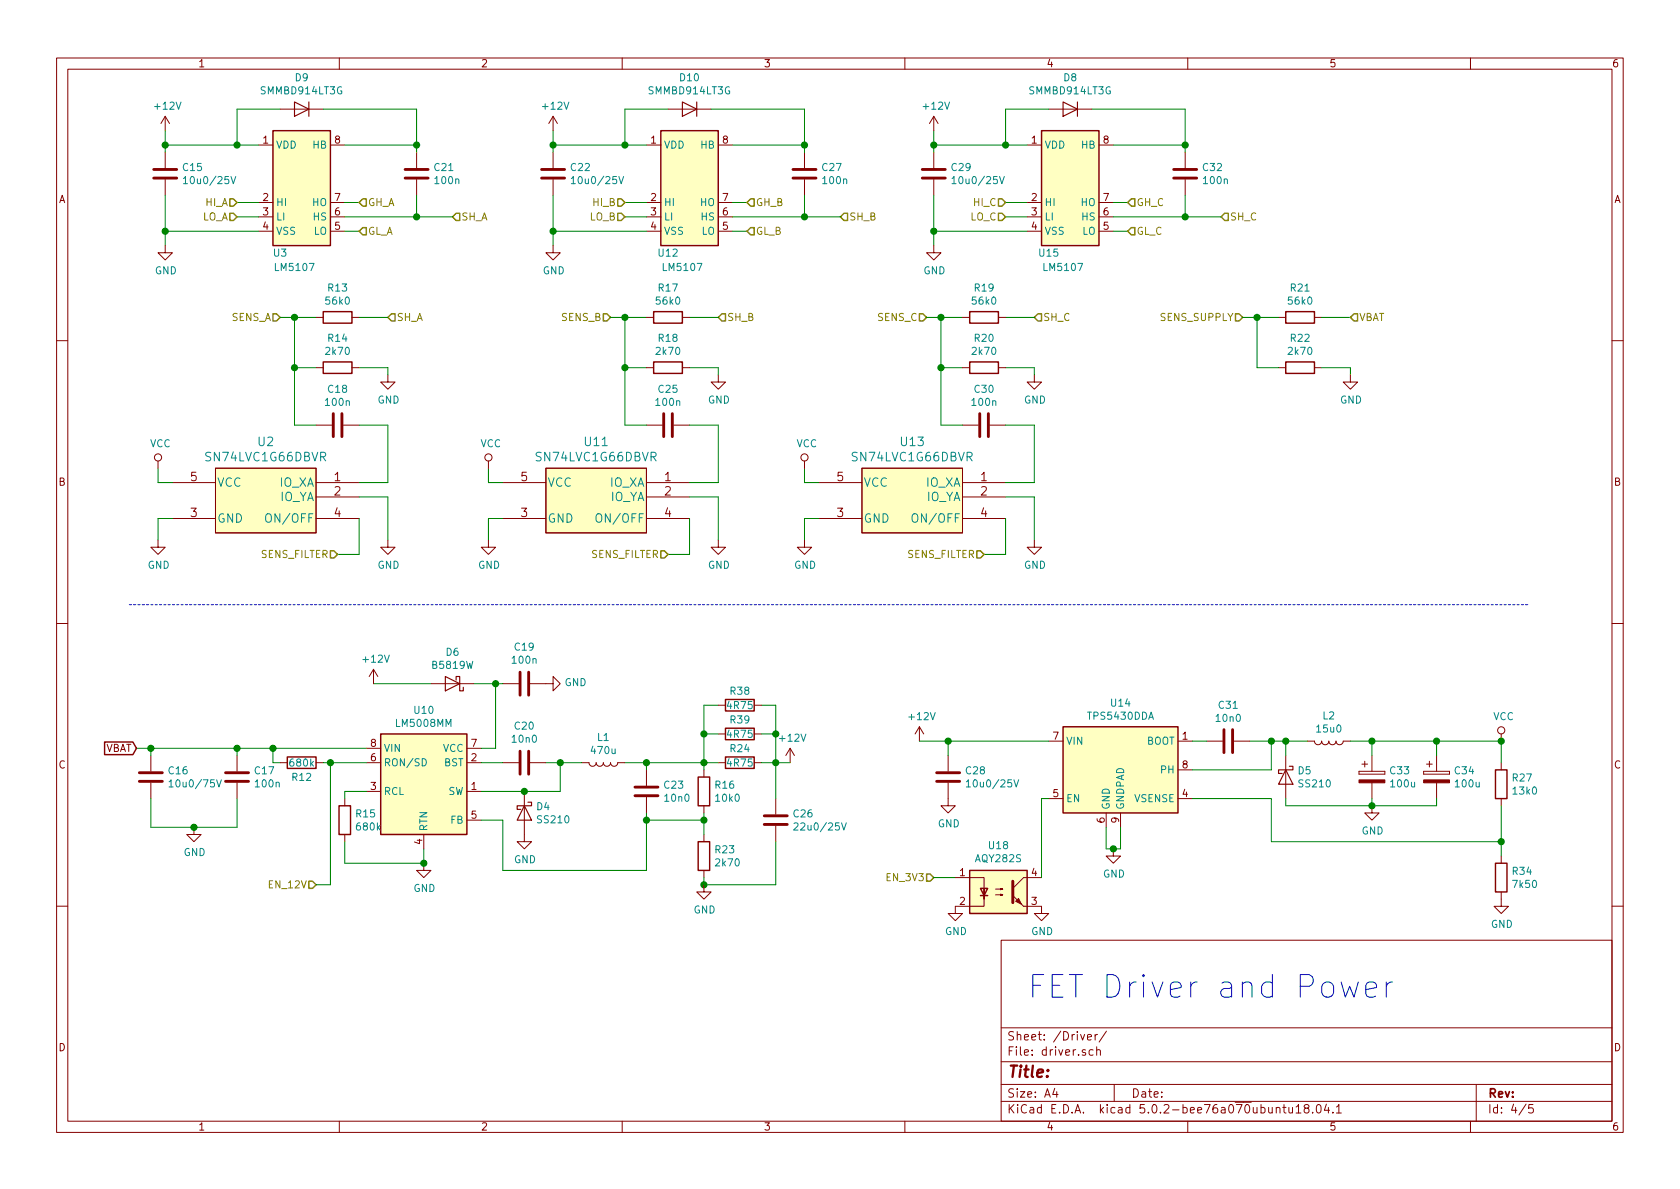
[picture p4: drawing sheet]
EESchema Schematic File Version 4
LIBS:gsvesc-cache
EELAYER 26 0
EELAYER END
$Descr A4 11693 8268
encoding utf-8
Sheet 4 5
Title ""
Date ""
Rev ""
Comp ""
Comment1 ""
Comment2 ""
Comment3 ""
Comment4 ""
$EndDescr
$Comp
L gsvesc:LM5107 U3
U 1 1
P 2100 1300
F 0 "U3" H 1950 850 50  0000 C CNN
F 1 "LM5107" H 2050 750 50  0000 C CNN
F 2 "Package_SO:SOIC-8_3.9x4.9mm_P1.27mm" H 2100 800 50  0001 C CIN
F 3 "" H 2100 1300 50  0001 C CNN
	1    2100 1300
	1    0    0    -1  
$EndComp
Wire Wire Line
	2400 1400 2500 1400
Wire Wire Line
	2400 1600 2500 1600
Text HLabel 2500 1400 2    50   Input ~ 0
GH_A
Text HLabel 2500 1600 2    50   Input ~ 0
GL_A
Wire Wire Line
	2400 1500 2900 1500
Text HLabel 3150 1500 2    50   Input ~ 0
SH_A
$Comp
L Device:C C21
U 1 1
P 2900 1200
F 0 "C21" H 3015 1246 50  0000 L CNN
F 1 "100n" H 3015 1155 50  0000 L CNN
F 2 "Capacitor_SMD:C_0805_2012Metric" H 2938 1050 50  0001 C CNN
F 3 "~" H 2900 1200 50  0001 C CNN
	1    2900 1200
	1    0    0    -1  
$EndComp
Wire Wire Line
	2400 1000 2900 1000
Wire Wire Line
	2900 1000 2900 1050
Wire Wire Line
	2900 1350 2900 1500
Connection ~ 2900 1500
Wire Wire Line
	2900 1500 3150 1500
Wire Wire Line
	1800 1400 1650 1400
Wire Wire Line
	1800 1500 1650 1500
Text HLabel 1650 1400 0    50   Input ~ 0
HI_A
Text HLabel 1650 1500 0    50   Input ~ 0
LO_A
Wire Wire Line
	1800 1600 1150 1600
$Comp
L Device:C C15
U 1 1
P 1150 1200
F 0 "C15" H 1265 1246 50  0000 L CNN
F 1 "10u0/25V" H 1265 1155 50  0000 L CNN
F 2 "Capacitor_SMD:C_0805_2012Metric" H 1188 1050 50  0001 C CNN
F 3 "~" H 1150 1200 50  0001 C CNN
	1    1150 1200
	1    0    0    -1  
$EndComp
Wire Wire Line
	1150 1350 1150 1600
Connection ~ 1150 1600
Wire Wire Line
	1150 1600 1150 1700
$Comp
L power:GND #PWR0122
U 1 1
P 1150 1700
F 0 "#PWR0122" H 1150 1450 50  0001 C CNN
F 1 "GND" H 1155 1527 50  0000 C CNN
F 2 "" H 1150 1700 50  0001 C CNN
F 3 "" H 1150 1700 50  0001 C CNN
	1    1150 1700
	1    0    0    -1  
$EndComp
$Comp
L power:+12V #PWR0123
U 1 1
P 1150 900
F 0 "#PWR0123" H 1150 750 50  0001 C CNN
F 1 "+12V" H 1165 1073 50  0000 C CNN
F 2 "" H 1150 900 50  0001 C CNN
F 3 "" H 1150 900 50  0001 C CNN
	1    1150 900 
	1    0    0    -1  
$EndComp
$Comp
L gsvesc:LM5107 U12
U 1 1
P 4800 1300
F 0 "U12" H 4650 850 50  0000 C CNN
F 1 "LM5107" H 4750 750 50  0000 C CNN
F 2 "Package_SO:SOIC-8_3.9x4.9mm_P1.27mm" H 4800 800 50  0001 C CIN
F 3 "" H 4800 1300 50  0001 C CNN
	1    4800 1300
	1    0    0    -1  
$EndComp
Wire Wire Line
	5100 1400 5200 1400
Wire Wire Line
	5100 1600 5200 1600
Text HLabel 5200 1400 2    50   Input ~ 0
GH_B
Text HLabel 5200 1600 2    50   Input ~ 0
GL_B
Wire Wire Line
	5100 1500 5600 1500
Text HLabel 5850 1500 2    50   Input ~ 0
SH_B
$Comp
L Device:C C27
U 1 1
P 5600 1200
F 0 "C27" H 5715 1246 50  0000 L CNN
F 1 "100n" H 5715 1155 50  0000 L CNN
F 2 "Capacitor_SMD:C_0805_2012Metric" H 5638 1050 50  0001 C CNN
F 3 "~" H 5600 1200 50  0001 C CNN
	1    5600 1200
	1    0    0    -1  
$EndComp
Wire Wire Line
	5100 1000 5600 1000
Wire Wire Line
	5600 1000 5600 1050
Wire Wire Line
	5600 1350 5600 1500
Connection ~ 5600 1500
Wire Wire Line
	5600 1500 5850 1500
Wire Wire Line
	4500 1400 4350 1400
Wire Wire Line
	4500 1500 4350 1500
Text HLabel 4350 1400 0    50   Input ~ 0
HI_B
Text HLabel 4350 1500 0    50   Input ~ 0
LO_B
Wire Wire Line
	4500 1600 3850 1600
$Comp
L Device:C C22
U 1 1
P 3850 1200
F 0 "C22" H 3965 1246 50  0000 L CNN
F 1 "10u0/25V" H 3965 1155 50  0000 L CNN
F 2 "Capacitor_SMD:C_0805_2012Metric" H 3888 1050 50  0001 C CNN
F 3 "~" H 3850 1200 50  0001 C CNN
	1    3850 1200
	1    0    0    -1  
$EndComp
Wire Wire Line
	3850 1050 3850 1000
Connection ~ 3850 1000
Wire Wire Line
	3850 1000 3850 900 
Wire Wire Line
	3850 1350 3850 1600
Connection ~ 3850 1600
Wire Wire Line
	3850 1600 3850 1700
$Comp
L power:GND #PWR0124
U 1 1
P 3850 1700
F 0 "#PWR0124" H 3850 1450 50  0001 C CNN
F 1 "GND" H 3855 1527 50  0000 C CNN
F 2 "" H 3850 1700 50  0001 C CNN
F 3 "" H 3850 1700 50  0001 C CNN
	1    3850 1700
	1    0    0    -1  
$EndComp
$Comp
L power:+12V #PWR0125
U 1 1
P 3850 900
F 0 "#PWR0125" H 3850 750 50  0001 C CNN
F 1 "+12V" H 3865 1073 50  0000 C CNN
F 2 "" H 3850 900 50  0001 C CNN
F 3 "" H 3850 900 50  0001 C CNN
	1    3850 900 
	1    0    0    -1  
$EndComp
$Comp
L gsvesc:LM5107 U15
U 1 1
P 7450 1300
F 0 "U15" H 7300 850 50  0000 C CNN
F 1 "LM5107" H 7400 750 50  0000 C CNN
F 2 "Package_SO:SOIC-8_3.9x4.9mm_P1.27mm" H 7450 800 50  0001 C CIN
F 3 "" H 7450 1300 50  0001 C CNN
	1    7450 1300
	1    0    0    -1  
$EndComp
Wire Wire Line
	7750 1400 7850 1400
Wire Wire Line
	7750 1600 7850 1600
Text HLabel 7850 1400 2    50   Input ~ 0
GH_C
Text HLabel 7850 1600 2    50   Input ~ 0
GL_C
Wire Wire Line
	7750 1500 8250 1500
Text HLabel 8500 1500 2    50   Input ~ 0
SH_C
$Comp
L Device:C C32
U 1 1
P 8250 1200
F 0 "C32" H 8365 1246 50  0000 L CNN
F 1 "100n" H 8365 1155 50  0000 L CNN
F 2 "Capacitor_SMD:C_0805_2012Metric" H 8288 1050 50  0001 C CNN
F 3 "~" H 8250 1200 50  0001 C CNN
	1    8250 1200
	1    0    0    -1  
$EndComp
Wire Wire Line
	7750 1000 8250 1000
Wire Wire Line
	8250 1000 8250 1050
Wire Wire Line
	8250 1350 8250 1500
Connection ~ 8250 1500
Wire Wire Line
	8250 1500 8500 1500
Wire Wire Line
	7150 1400 7000 1400
Wire Wire Line
	7150 1500 7000 1500
Text HLabel 7000 1400 0    50   Input ~ 0
HI_C
Text HLabel 7000 1500 0    50   Input ~ 0
LO_C
Wire Wire Line
	7150 1600 6500 1600
$Comp
L Device:C C29
U 1 1
P 6500 1200
F 0 "C29" H 6615 1246 50  0000 L CNN
F 1 "10u0/25V" H 6615 1155 50  0000 L CNN
F 2 "Capacitor_SMD:C_0805_2012Metric" H 6538 1050 50  0001 C CNN
F 3 "~" H 6500 1200 50  0001 C CNN
	1    6500 1200
	1    0    0    -1  
$EndComp
Wire Wire Line
	6500 1050 6500 1000
Connection ~ 6500 1000
Wire Wire Line
	6500 1000 6500 900 
Wire Wire Line
	6500 1350 6500 1600
Connection ~ 6500 1600
Wire Wire Line
	6500 1600 6500 1700
$Comp
L power:GND #PWR0126
U 1 1
P 6500 1700
F 0 "#PWR0126" H 6500 1450 50  0001 C CNN
F 1 "GND" H 6505 1527 50  0000 C CNN
F 2 "" H 6500 1700 50  0001 C CNN
F 3 "" H 6500 1700 50  0001 C CNN
	1    6500 1700
	1    0    0    -1  
$EndComp
$Comp
L power:+12V #PWR0127
U 1 1
P 6500 900
F 0 "#PWR0127" H 6500 750 50  0001 C CNN
F 1 "+12V" H 6515 1073 50  0000 C CNN
F 2 "" H 6500 900 50  0001 C CNN
F 3 "" H 6500 900 50  0001 C CNN
	1    6500 900 
	1    0    0    -1  
$EndComp
$Comp
L Device:R R21
U 1 1
P 9050 2200
F 0 "R21" V 8843 2200 50  0000 C CNN
F 1 "56k0" V 8934 2200 50  0000 C CNN
F 2 "Resistor_SMD:R_0805_2012Metric" V 8980 2200 50  0001 C CNN
F 3 "~" H 9050 2200 50  0001 C CNN
	1    9050 2200
	0    1    1    0   
$EndComp
$Comp
L Device:R R22
U 1 1
P 9050 2550
F 0 "R22" V 8843 2550 50  0000 C CNN
F 1 "2k70" V 8934 2550 50  0000 C CNN
F 2 "Resistor_SMD:R_0805_2012Metric" V 8980 2550 50  0001 C CNN
F 3 "~" H 9050 2550 50  0001 C CNN
	1    9050 2550
	0    1    1    0   
$EndComp
Wire Wire Line
	9200 2550 9400 2550
Wire Wire Line
	9400 2550 9400 2600
Wire Wire Line
	8900 2550 8750 2550
Wire Wire Line
	8750 2550 8750 2200
Wire Wire Line
	8750 2200 8900 2200
Wire Wire Line
	9200 2200 9400 2200
Text HLabel 9400 2200 2    50   Input ~ 0
VBAT
Text HLabel 8650 2200 0    50   Input ~ 0
SENS_SUPPLY
Wire Wire Line
	8750 2200 8650 2200
Connection ~ 8750 2200
$Comp
L power:GND #PWR0128
U 1 1
P 9400 2600
F 0 "#PWR0128" H 9400 2350 50  0001 C CNN
F 1 "GND" H 9405 2427 50  0000 C CNN
F 2 "" H 9400 2600 50  0001 C CNN
F 3 "" H 9400 2600 50  0001 C CNN
	1    9400 2600
	1    0    0    -1  
$EndComp
$Comp
L power:GND #PWR0129
U 1 1
P 7200 2600
F 0 "#PWR0129" H 7200 2350 50  0001 C CNN
F 1 "GND" H 7205 2427 50  0000 C CNN
F 2 "" H 7200 2600 50  0001 C CNN
F 3 "" H 7200 2600 50  0001 C CNN
	1    7200 2600
	1    0    0    -1  
$EndComp
Text HLabel 6450 2200 0    50   Input ~ 0
SENS_C
Text HLabel 7200 2200 2    50   Input ~ 0
SH_C
Wire Wire Line
	7000 2200 7200 2200
Wire Wire Line
	6550 2200 6450 2200
Wire Wire Line
	6550 2200 6700 2200
Connection ~ 6550 2200
Wire Wire Line
	6550 2550 6550 2200
Wire Wire Line
	6700 2550 6550 2550
Wire Wire Line
	7200 2550 7200 2600
Wire Wire Line
	7000 2550 7200 2550
$Comp
L Device:R R20
U 1 1
P 6850 2550
F 0 "R20" V 6643 2550 50  0000 C CNN
F 1 "2k70" V 6734 2550 50  0000 C CNN
F 2 "Resistor_SMD:R_0805_2012Metric" V 6780 2550 50  0001 C CNN
F 3 "~" H 6850 2550 50  0001 C CNN
	1    6850 2550
	0    1    1    0   
$EndComp
$Comp
L Device:R R19
U 1 1
P 6850 2200
F 0 "R19" V 6643 2200 50  0000 C CNN
F 1 "56k0" V 6734 2200 50  0000 C CNN
F 2 "Resistor_SMD:R_0805_2012Metric" V 6780 2200 50  0001 C CNN
F 3 "~" H 6850 2200 50  0001 C CNN
	1    6850 2200
	0    1    1    0   
$EndComp
$Comp
L Device:C C30
U 1 1
P 6850 2950
F 0 "C30" V 6598 2950 50  0000 C CNN
F 1 "100n" V 6689 2950 50  0000 C CNN
F 2 "Capacitor_SMD:C_0805_2012Metric" H 6888 2800 50  0001 C CNN
F 3 "~" H 6850 2950 50  0001 C CNN
	1    6850 2950
	0    1    1    0   
$EndComp
Wire Wire Line
	6550 2550 6550 2950
Wire Wire Line
	6550 2950 6700 2950
Connection ~ 6550 2550
$Comp
L gsvesc:M74VHC1GT66DTT1G U13
U 1 1
P 5700 3550
F 0 "U13" H 6350 4037 60  0000 C CNN
F 1 "SN74LVC1G66DBVR" H 6350 3931 60  0000 C CNN
F 2 "gsvesc:M74VHC1GT66DTT1G" H 6200 3350 60  0001 C CNN
F 3 "" H 5700 3550 60  0000 C CNN
	1    5700 3550
	1    0    0    -1  
$EndComp
Wire Wire Line
	7000 2950 7200 2950
Wire Wire Line
	7200 2950 7200 3350
Wire Wire Line
	7200 3350 7000 3350
Wire Wire Line
	7000 3450 7200 3450
Wire Wire Line
	7200 3450 7200 3750
$Comp
L power:GND #PWR0130
U 1 1
P 7200 3750
F 0 "#PWR0130" H 7200 3500 50  0001 C CNN
F 1 "GND" H 7205 3577 50  0000 C CNN
F 2 "" H 7200 3750 50  0001 C CNN
F 3 "" H 7200 3750 50  0001 C CNN
	1    7200 3750
	1    0    0    -1  
$EndComp
Wire Wire Line
	7000 3850 6850 3850
Wire Wire Line
	7000 3600 7000 3850
Text HLabel 6850 3850 0    50   Input ~ 0
SENS_FILTER
Wire Wire Line
	5600 3250 5600 3350
Wire Wire Line
	5600 3350 5700 3350
Wire Wire Line
	5700 3600 5600 3600
Wire Wire Line
	5600 3600 5600 3750
$Comp
L power:GND #PWR0131
U 1 1
P 5600 3750
F 0 "#PWR0131" H 5600 3500 50  0001 C CNN
F 1 "GND" H 5605 3577 50  0000 C CNN
F 2 "" H 5600 3750 50  0001 C CNN
F 3 "" H 5600 3750 50  0001 C CNN
	1    5600 3750
	1    0    0    -1  
$EndComp
$Comp
L power:VCC #PWR0132
U 1 1
P 5600 3250
F 0 "#PWR0132" H 5600 3100 50  0001 C CNN
F 1 "VCC" H 5617 3423 50  0000 C CNN
F 2 "" H 5600 3250 50  0001 C CNN
F 3 "" H 5600 3250 50  0001 C CNN
	1    5600 3250
	1    0    0    -1  
$EndComp
$Comp
L power:GND #PWR0133
U 1 1
P 5000 2600
F 0 "#PWR0133" H 5000 2350 50  0001 C CNN
F 1 "GND" H 5005 2427 50  0000 C CNN
F 2 "" H 5000 2600 50  0001 C CNN
F 3 "" H 5000 2600 50  0001 C CNN
	1    5000 2600
	1    0    0    -1  
$EndComp
Text HLabel 4250 2200 0    50   Input ~ 0
SENS_B
Text HLabel 5000 2200 2    50   Input ~ 0
SH_B
Wire Wire Line
	4800 2200 5000 2200
Wire Wire Line
	4350 2200 4250 2200
Wire Wire Line
	4350 2200 4500 2200
Connection ~ 4350 2200
Wire Wire Line
	4350 2550 4350 2200
Wire Wire Line
	4500 2550 4350 2550
Wire Wire Line
	5000 2550 5000 2600
Wire Wire Line
	4800 2550 5000 2550
$Comp
L Device:R R18
U 1 1
P 4650 2550
F 0 "R18" V 4443 2550 50  0000 C CNN
F 1 "2k70" V 4534 2550 50  0000 C CNN
F 2 "Resistor_SMD:R_0805_2012Metric" V 4580 2550 50  0001 C CNN
F 3 "~" H 4650 2550 50  0001 C CNN
	1    4650 2550
	0    1    1    0   
$EndComp
$Comp
L Device:R R17
U 1 1
P 4650 2200
F 0 "R17" V 4443 2200 50  0000 C CNN
F 1 "56k0" V 4534 2200 50  0000 C CNN
F 2 "Resistor_SMD:R_0805_2012Metric" V 4580 2200 50  0001 C CNN
F 3 "~" H 4650 2200 50  0001 C CNN
	1    4650 2200
	0    1    1    0   
$EndComp
$Comp
L Device:C C25
U 1 1
P 4650 2950
F 0 "C25" V 4398 2950 50  0000 C CNN
F 1 "100n" V 4489 2950 50  0000 C CNN
F 2 "Capacitor_SMD:C_0805_2012Metric" H 4688 2800 50  0001 C CNN
F 3 "~" H 4650 2950 50  0001 C CNN
	1    4650 2950
	0    1    1    0   
$EndComp
Wire Wire Line
	4350 2550 4350 2950
Wire Wire Line
	4350 2950 4500 2950
Connection ~ 4350 2550
$Comp
L gsvesc:M74VHC1GT66DTT1G U11
U 1 1
P 3500 3550
F 0 "U11" H 4150 4037 60  0000 C CNN
F 1 "SN74LVC1G66DBVR" H 4150 3931 60  0000 C CNN
F 2 "gsvesc:M74VHC1GT66DTT1G" H 4000 3350 60  0001 C CNN
F 3 "" H 3500 3550 60  0000 C CNN
	1    3500 3550
	1    0    0    -1  
$EndComp
Wire Wire Line
	4800 2950 5000 2950
Wire Wire Line
	5000 2950 5000 3350
Wire Wire Line
	5000 3350 4800 3350
Wire Wire Line
	4800 3450 5000 3450
Wire Wire Line
	5000 3450 5000 3750
$Comp
L power:GND #PWR0134
U 1 1
P 5000 3750
F 0 "#PWR0134" H 5000 3500 50  0001 C CNN
F 1 "GND" H 5005 3577 50  0000 C CNN
F 2 "" H 5000 3750 50  0001 C CNN
F 3 "" H 5000 3750 50  0001 C CNN
	1    5000 3750
	1    0    0    -1  
$EndComp
Wire Wire Line
	4800 3850 4650 3850
Wire Wire Line
	4800 3600 4800 3850
Text HLabel 4650 3850 0    50   Input ~ 0
SENS_FILTER
Wire Wire Line
	3400 3250 3400 3350
Wire Wire Line
	3400 3350 3500 3350
Wire Wire Line
	3500 3600 3400 3600
Wire Wire Line
	3400 3600 3400 3750
$Comp
L power:GND #PWR0135
U 1 1
P 3400 3750
F 0 "#PWR0135" H 3400 3500 50  0001 C CNN
F 1 "GND" H 3405 3577 50  0000 C CNN
F 2 "" H 3400 3750 50  0001 C CNN
F 3 "" H 3400 3750 50  0001 C CNN
	1    3400 3750
	1    0    0    -1  
$EndComp
$Comp
L power:VCC #PWR0136
U 1 1
P 3400 3250
F 0 "#PWR0136" H 3400 3100 50  0001 C CNN
F 1 "VCC" H 3417 3423 50  0000 C CNN
F 2 "" H 3400 3250 50  0001 C CNN
F 3 "" H 3400 3250 50  0001 C CNN
	1    3400 3250
	1    0    0    -1  
$EndComp
$Comp
L power:GND #PWR0137
U 1 1
P 2700 2600
F 0 "#PWR0137" H 2700 2350 50  0001 C CNN
F 1 "GND" H 2705 2427 50  0000 C CNN
F 2 "" H 2700 2600 50  0001 C CNN
F 3 "" H 2700 2600 50  0001 C CNN
	1    2700 2600
	1    0    0    -1  
$EndComp
Text HLabel 1950 2200 0    50   Input ~ 0
SENS_A
Text HLabel 2700 2200 2    50   Input ~ 0
SH_A
Wire Wire Line
	2500 2200 2700 2200
Wire Wire Line
	2050 2200 1950 2200
Wire Wire Line
	2050 2200 2200 2200
Connection ~ 2050 2200
Wire Wire Line
	2050 2550 2050 2200
Wire Wire Line
	2200 2550 2050 2550
Wire Wire Line
	2700 2550 2700 2600
Wire Wire Line
	2500 2550 2700 2550
$Comp
L Device:R R14
U 1 1
P 2350 2550
F 0 "R14" V 2143 2550 50  0000 C CNN
F 1 "2k70" V 2234 2550 50  0000 C CNN
F 2 "Resistor_SMD:R_0805_2012Metric" V 2280 2550 50  0001 C CNN
F 3 "~" H 2350 2550 50  0001 C CNN
	1    2350 2550
	0    1    1    0   
$EndComp
$Comp
L Device:R R13
U 1 1
P 2350 2200
F 0 "R13" V 2143 2200 50  0000 C CNN
F 1 "56k0" V 2234 2200 50  0000 C CNN
F 2 "Resistor_SMD:R_0805_2012Metric" V 2280 2200 50  0001 C CNN
F 3 "~" H 2350 2200 50  0001 C CNN
	1    2350 2200
	0    1    1    0   
$EndComp
$Comp
L Device:C C18
U 1 1
P 2350 2950
F 0 "C18" V 2098 2950 50  0000 C CNN
F 1 "100n" V 2189 2950 50  0000 C CNN
F 2 "Capacitor_SMD:C_0805_2012Metric" H 2388 2800 50  0001 C CNN
F 3 "~" H 2350 2950 50  0001 C CNN
	1    2350 2950
	0    1    1    0   
$EndComp
Wire Wire Line
	2050 2550 2050 2950
Wire Wire Line
	2050 2950 2200 2950
Connection ~ 2050 2550
$Comp
L gsvesc:M74VHC1GT66DTT1G U2
U 1 1
P 1200 3550
F 0 "U2" H 1850 4037 60  0000 C CNN
F 1 "SN74LVC1G66DBVR" H 1850 3931 60  0000 C CNN
F 2 "gsvesc:M74VHC1GT66DTT1G" H 1700 3350 60  0001 C CNN
F 3 "" H 1200 3550 60  0000 C CNN
	1    1200 3550
	1    0    0    -1  
$EndComp
Wire Wire Line
	2500 2950 2700 2950
Wire Wire Line
	2700 2950 2700 3350
Wire Wire Line
	2700 3350 2500 3350
Wire Wire Line
	2500 3450 2700 3450
Wire Wire Line
	2700 3450 2700 3750
$Comp
L power:GND #PWR0138
U 1 1
P 2700 3750
F 0 "#PWR0138" H 2700 3500 50  0001 C CNN
F 1 "GND" H 2705 3577 50  0000 C CNN
F 2 "" H 2700 3750 50  0001 C CNN
F 3 "" H 2700 3750 50  0001 C CNN
	1    2700 3750
	1    0    0    -1  
$EndComp
Wire Wire Line
	2500 3850 2350 3850
Wire Wire Line
	2500 3600 2500 3850
Text HLabel 2350 3850 0    50   Input ~ 0
SENS_FILTER
Wire Wire Line
	1100 3250 1100 3350
Wire Wire Line
	1100 3350 1200 3350
Wire Wire Line
	1200 3600 1100 3600
Wire Wire Line
	1100 3600 1100 3750
$Comp
L power:GND #PWR0139
U 1 1
P 1100 3750
F 0 "#PWR0139" H 1100 3500 50  0001 C CNN
F 1 "GND" H 1105 3577 50  0000 C CNN
F 2 "" H 1100 3750 50  0001 C CNN
F 3 "" H 1100 3750 50  0001 C CNN
	1    1100 3750
	1    0    0    -1  
$EndComp
$Comp
L power:VCC #PWR0140
U 1 1
P 1100 3250
F 0 "#PWR0140" H 1100 3100 50  0001 C CNN
F 1 "VCC" H 1117 3423 50  0000 C CNN
F 2 "" H 1100 3250 50  0001 C CNN
F 3 "" H 1100 3250 50  0001 C CNN
	1    1100 3250
	1    0    0    -1  
$EndComp
Text Notes 7150 6950 0    157  ~ 0
FET Driver and Power
Wire Notes Line
	900  4200 10650 4200
$Comp
L Regulator_Switching:LM5008MM U10
U 1 1
P 2950 5400
F 0 "U10" H 2950 5867 50  0000 C CNN
F 1 "LM5008MM" H 2950 5776 50  0000 C CNN
F 2 "Package_SO:MSOP-8_3x3mm_P0.65mm" H 3000 4950 50  0001 L CIN
F 3 "http://www.ti.com/lit/ds/symlink/lm5008.pdf" H 2950 5400 50  0001 C CNN
	1    2950 5400
	1    0    0    -1  
$EndComp
$Comp
L Device:C C16
U 1 1
P 1050 5400
F 0 "C16" H 1165 5446 50  0000 L CNN
F 1 "10u0/75V" H 1165 5355 50  0000 L CNN
F 2 "Capacitor_SMD:C_1210_3225Metric" H 1088 5250 50  0001 C CNN
F 3 "~" H 1050 5400 50  0001 C CNN
	1    1050 5400
	1    0    0    -1  
$EndComp
$Comp
L Device:C C17
U 1 1
P 1650 5400
F 0 "C17" H 1765 5446 50  0000 L CNN
F 1 "100n" H 1765 5355 50  0000 L CNN
F 2 "Capacitor_SMD:C_0805_2012Metric" H 1688 5250 50  0001 C CNN
F 3 "~" H 1650 5400 50  0001 C CNN
	1    1650 5400
	1    0    0    -1  
$EndComp
$Comp
L Device:R R12
U 1 1
P 2100 5300
F 0 "R12" V 2200 5300 50  0000 C CNN
F 1 "680k" V 2100 5300 50  0000 C CNN
F 2 "Resistor_SMD:R_0805_2012Metric" V 2030 5300 50  0001 C CNN
F 3 "~" H 2100 5300 50  0001 C CNN
	1    2100 5300
	0    1    1    0   
$EndComp
$Comp
L Device:R R15
U 1 1
P 2400 5700
F 0 "R15" H 2470 5746 50  0000 L CNN
F 1 "680k" H 2470 5655 50  0000 L CNN
F 2 "Resistor_SMD:R_0805_2012Metric" V 2330 5700 50  0001 C CNN
F 3 "~" H 2400 5700 50  0001 C CNN
	1    2400 5700
	1    0    0    -1  
$EndComp
$Comp
L Device:C C19
U 1 1
P 3650 4750
F 0 "C19" V 3902 4750 50  0000 C CNN
F 1 "100n" V 3811 4750 50  0000 C CNN
F 2 "Capacitor_SMD:C_0805_2012Metric" H 3688 4600 50  0001 C CNN
F 3 "~" H 3650 4750 50  0001 C CNN
	1    3650 4750
	0    -1   -1   0   
$EndComp
$Comp
L Device:C C20
U 1 1
P 3650 5300
F 0 "C20" V 3902 5300 50  0000 C CNN
F 1 "10n0" V 3811 5300 50  0000 C CNN
F 2 "Capacitor_SMD:C_0805_2012Metric" H 3688 5150 50  0001 C CNN
F 3 "~" H 3650 5300 50  0001 C CNN
	1    3650 5300
	0    -1   -1   0   
$EndComp
Wire Wire Line
	3900 5500 3900 5300
Wire Wire Line
	3900 5300 3800 5300
Wire Wire Line
	3500 5300 3350 5300
Wire Wire Line
	3350 5200 3450 5200
Wire Wire Line
	3450 5200 3450 4750
Wire Wire Line
	3450 4750 3500 4750
$Comp
L Device:L L1
U 1 1
P 4200 5300
F 0 "L1" V 4022 5300 50  0000 C CNN
F 1 "470u" V 4113 5300 50  0000 C CNN
F 2 "Inductor_SMD:L_12x12mm_H6mm" H 4200 5300 50  0001 C CNN
F 3 "~" H 4200 5300 50  0001 C CNN
F 4 "SWRB1207S-471MT" V 4200 5300 50  0001 C CNN "Partnumber"
F 5 "C169382" V 4200 5300 50  0001 C CNN "LCSC"
	1    4200 5300
	0    1    1    0   
$EndComp
$Comp
L Device:R R16
U 1 1
P 4900 5500
F 0 "R16" H 4970 5546 50  0000 L CNN
F 1 "10k0" H 4970 5455 50  0000 L CNN
F 2 "Resistor_SMD:R_0805_2012Metric" V 4830 5500 50  0001 C CNN
F 3 "~" H 4900 5500 50  0001 C CNN
	1    4900 5500
	1    0    0    -1  
$EndComp
$Comp
L Device:R R23
U 1 1
P 4900 5950
F 0 "R23" H 4970 5996 50  0000 L CNN
F 1 "2k70" H 4970 5905 50  0000 L CNN
F 2 "Resistor_SMD:R_0805_2012Metric" V 4830 5950 50  0001 C CNN
F 3 "~" H 4900 5950 50  0001 C CNN
	1    4900 5950
	1    0    0    -1  
$EndComp
$Comp
L Device:R R24
U 1 1
P 5150 5300
F 0 "R24" V 5050 5300 50  0000 C CNN
F 1 "4R75" V 5150 5300 50  0000 C CNN
F 2 "Resistor_SMD:R_0805_2012Metric" V 5080 5300 50  0001 C CNN
F 3 "~" H 5150 5300 50  0001 C CNN
	1    5150 5300
	0    1    1    0   
$EndComp
$Comp
L Device:C C26
U 1 1
P 5400 5700
F 0 "C26" H 5515 5746 50  0000 L CNN
F 1 "22u0/25V" H 5515 5655 50  0000 L CNN
F 2 "Capacitor_SMD:C_0805_2012Metric" H 5438 5550 50  0001 C CNN
F 3 "~" H 5400 5700 50  0001 C CNN
	1    5400 5700
	1    0    0    -1  
$EndComp
$Comp
L Device:C C23
U 1 1
P 4500 5500
F 0 "C23" H 4615 5546 50  0000 L CNN
F 1 "10n0" H 4615 5455 50  0000 L CNN
F 2 "Capacitor_SMD:C_0805_2012Metric" H 4538 5350 50  0001 C CNN
F 3 "~" H 4500 5500 50  0001 C CNN
	1    4500 5500
	1    0    0    -1  
$EndComp
Wire Wire Line
	4900 6150 4900 6100
Wire Wire Line
	4900 6150 5400 6150
Wire Wire Line
	5400 6150 5400 5850
Connection ~ 4900 6150
Wire Wire Line
	4900 5800 4900 5700
Wire Wire Line
	5400 5550 5400 5300
Wire Wire Line
	3900 5300 4050 5300
Connection ~ 3900 5300
Wire Wire Line
	4350 5300 4500 5300
Wire Wire Line
	4500 5300 4500 5350
Wire Wire Line
	4500 5300 4900 5300
Wire Wire Line
	4900 5300 4900 5350
Connection ~ 4500 5300
Wire Wire Line
	4900 5300 5000 5300
Connection ~ 4900 5300
Wire Wire Line
	4500 5650 4500 5700
Wire Wire Line
	4500 5700 4900 5700
Connection ~ 4900 5700
Wire Wire Line
	4900 5700 4900 5650
Wire Wire Line
	3350 5700 3500 5700
Connection ~ 4500 5700
$Comp
L power:GND #PWR0141
U 1 1
P 4900 6150
F 0 "#PWR0141" H 4900 5900 50  0001 C CNN
F 1 "GND" H 4905 5977 50  0000 C CNN
F 2 "" H 4900 6150 50  0001 C CNN
F 3 "" H 4900 6150 50  0001 C CNN
	1    4900 6150
	1    0    0    -1  
$EndComp
$Comp
L power:GND #PWR0142
U 1 1
P 3800 4750
F 0 "#PWR0142" H 3800 4500 50  0001 C CNN
F 1 "GND" V 3805 4622 50  0000 R CNN
F 2 "" H 3800 4750 50  0001 C CNN
F 3 "" H 3800 4750 50  0001 C CNN
	1    3800 4750
	0    -1   -1   0   
$EndComp
$Comp
L power:+12V #PWR0143
U 1 1
P 5500 5300
F 0 "#PWR0143" H 5500 5150 50  0001 C CNN
F 1 "+12V" H 5515 5473 50  0000 C CNN
F 2 "" H 5500 5300 50  0001 C CNN
F 3 "" H 5500 5300 50  0001 C CNN
	1    5500 5300
	1    0    0    -1  
$EndComp
Wire Wire Line
	2550 5500 2400 5500
Wire Wire Line
	2400 5500 2400 5550
Wire Wire Line
	2400 5850 2400 6000
Wire Wire Line
	2400 6000 2950 6000
Wire Wire Line
	2950 6000 2950 5900
$Comp
L power:GND #PWR0144
U 1 1
P 2950 6000
F 0 "#PWR0144" H 2950 5750 50  0001 C CNN
F 1 "GND" H 2955 5827 50  0000 C CNN
F 2 "" H 2950 6000 50  0001 C CNN
F 3 "" H 2950 6000 50  0001 C CNN
	1    2950 6000
	1    0    0    -1  
$EndComp
Connection ~ 2950 6000
Wire Wire Line
	2550 5200 1900 5200
Wire Wire Line
	1650 5200 1650 5250
Wire Wire Line
	1050 5200 1050 5250
Wire Wire Line
	1050 5550 1050 5750
Wire Wire Line
	1050 5750 1350 5750
Wire Wire Line
	1650 5750 1650 5550
Wire Wire Line
	1950 5300 1900 5300
Wire Wire Line
	1900 5300 1900 5200
Connection ~ 1900 5200
Wire Wire Line
	1900 5200 1650 5200
Connection ~ 1050 5200
Wire Wire Line
	1050 5200 950  5200
Connection ~ 1650 5200
Wire Wire Line
	1050 5200 1650 5200
Text GLabel 950  5200 0    50   Input ~ 0
VBAT
$Comp
L power:GND #PWR0145
U 1 1
P 1350 5750
F 0 "#PWR0145" H 1350 5500 50  0001 C CNN
F 1 "GND" H 1355 5577 50  0000 C CNN
F 2 "" H 1350 5750 50  0001 C CNN
F 3 "" H 1350 5750 50  0001 C CNN
	1    1350 5750
	1    0    0    -1  
$EndComp
Connection ~ 1350 5750
Wire Wire Line
	1350 5750 1650 5750
Text HLabel 6500 6100 0    50   Input ~ 0
EN_3V3
$Comp
L power:GND #PWR0146
U 1 1
P 3650 5800
F 0 "#PWR0146" H 3650 5550 50  0001 C CNN
F 1 "GND" H 3655 5627 50  0000 C CNN
F 2 "" H 3650 5800 50  0001 C CNN
F 3 "" H 3650 5800 50  0001 C CNN
	1    3650 5800
	1    0    0    -1  
$EndComp
Wire Wire Line
	3500 6050 4500 6050
Wire Wire Line
	3500 5700 3500 6050
Wire Wire Line
	4500 5700 4500 6050
$Comp
L power:+12V #PWR0147
U 1 1
P 6400 5150
F 0 "#PWR0147" H 6400 5000 50  0001 C CNN
F 1 "+12V" H 6415 5323 50  0000 C CNN
F 2 "" H 6400 5150 50  0001 C CNN
F 3 "" H 6400 5150 50  0001 C CNN
	1    6400 5150
	1    0    0    -1  
$EndComp
$Comp
L Device:C C28
U 1 1
P 6600 5400
F 0 "C28" H 6715 5446 50  0000 L CNN
F 1 "10u0/25V" H 6715 5355 50  0000 L CNN
F 2 "Capacitor_SMD:C_0805_2012Metric" H 6638 5250 50  0001 C CNN
F 3 "~" H 6600 5400 50  0001 C CNN
	1    6600 5400
	1    0    0    -1  
$EndComp
Wire Wire Line
	6600 5250 6600 5150
Connection ~ 6600 5150
Wire Wire Line
	6600 5150 6400 5150
$Comp
L power:GND #PWR0148
U 1 1
P 6600 5550
F 0 "#PWR0148" H 6600 5300 50  0001 C CNN
F 1 "GND" H 6605 5377 50  0000 C CNN
F 2 "" H 6600 5550 50  0001 C CNN
F 3 "" H 6600 5550 50  0001 C CNN
	1    6600 5550
	1    0    0    -1  
$EndComp
$Comp
L Regulator_Switching:TPS5430DDA U14
U 1 1
P 7800 5350
F 0 "U14" H 7800 5817 50  0000 C CNN
F 1 "TPS5430DDA" H 7800 5726 50  0000 C CNN
F 2 "Package_SO:TI_SO-PowerPAD-8_ThermalVias" H 7850 5000 50  0001 L CIN
F 3 "http://www.ti.com/lit/ds/symlink/tps5430.pdf" H 7800 5350 50  0001 C CNN
	1    7800 5350
	1    0    0    -1  
$EndComp
Wire Wire Line
	7700 5750 7700 5900
Wire Wire Line
	7700 5900 7750 5900
Wire Wire Line
	7800 5900 7800 5750
$Comp
L power:GND #PWR0149
U 1 1
P 7750 5900
F 0 "#PWR0149" H 7750 5650 50  0001 C CNN
F 1 "GND" H 7755 5727 50  0000 C CNN
F 2 "" H 7750 5900 50  0001 C CNN
F 3 "" H 7750 5900 50  0001 C CNN
	1    7750 5900
	1    0    0    -1  
$EndComp
Connection ~ 7750 5900
Wire Wire Line
	7750 5900 7800 5900
$Comp
L Device:C C31
U 1 1
P 8550 5150
F 0 "C31" V 8298 5150 50  0000 C CNN
F 1 "10n0" V 8389 5150 50  0000 C CNN
F 2 "Capacitor_SMD:C_0805_2012Metric" H 8588 5000 50  0001 C CNN
F 3 "~" H 8550 5150 50  0001 C CNN
	1    8550 5150
	0    1    1    0   
$EndComp
Wire Wire Line
	8300 5150 8400 5150
Wire Wire Line
	8300 5350 8850 5350
Wire Wire Line
	8850 5350 8850 5150
Wire Wire Line
	8850 5150 8700 5150
Wire Wire Line
	3350 5500 3650 5500
$Comp
L Diode:B360 D4
U 1 1
P 3650 5650
F 0 "D4" V 3604 5729 50  0000 L CNN
F 1 "SS210" V 3695 5729 50  0000 L CNN
F 2 "Diode_SMD:D_SMA" H 3650 5475 50  0001 C CNN
F 3 "http://www.jameco.com/Jameco/Products/ProdDS/1538777.pdf" H 3650 5650 50  0001 C CNN
F 4 "C14996" V 3650 5650 50  0001 C CNN "LCSC"
	1    3650 5650
	0    1    1    0   
$EndComp
Connection ~ 3650 5500
Wire Wire Line
	3650 5500 3900 5500
$Comp
L Diode:B360 D5
U 1 1
P 8950 5400
F 0 "D5" V 8904 5479 50  0000 L CNN
F 1 "SS210" V 8995 5479 50  0000 L CNN
F 2 "Diode_SMD:D_SMA" H 8950 5225 50  0001 C CNN
F 3 "http://www.jameco.com/Jameco/Products/ProdDS/1538777.pdf" H 8950 5400 50  0001 C CNN
F 4 "C14996" V 8950 5400 50  0001 C CNN "LCSC"
	1    8950 5400
	0    1    1    0   
$EndComp
Wire Wire Line
	8950 5150 8950 5250
Connection ~ 8850 5150
$Comp
L Device:L L2
U 1 1
P 9250 5150
F 0 "L2" V 9072 5150 50  0000 C CNN
F 1 "15u0" V 9163 5150 50  0000 C CNN
F 2 "Inductor_SMD:L_7.3x7.3_H4.5" H 9250 5150 50  0001 C CNN
F 3 "~" H 9250 5150 50  0001 C CNN
F 4 "SWRB1205S-150MT" V 9250 5150 50  0001 C CNN "Partnumber"
F 5 "C132136" V 9250 5150 50  0001 C CNN "LCSC"
	1    9250 5150
	0    1    1    0   
$EndComp
Wire Wire Line
	8950 5150 9100 5150
Connection ~ 8950 5150
$Comp
L Device:CP C33
U 1 1
P 9550 5400
F 0 "C33" H 9668 5446 50  0000 L CNN
F 1 "100u" H 9668 5355 50  0000 L CNN
F 2 "Capacitor_Tantalum_SMD:CP_EIA-3528-21_Kemet-B" H 9588 5250 50  0001 C CNN
F 3 "~" H 9550 5400 50  0001 C CNN
	1    9550 5400
	1    0    0    -1  
$EndComp
Wire Wire Line
	9400 5150 9550 5150
Wire Wire Line
	9550 5150 9550 5250
Wire Wire Line
	8950 5550 8950 5600
Wire Wire Line
	8950 5600 9550 5600
Wire Wire Line
	9550 5600 9550 5550
$Comp
L Device:R R27
U 1 1
P 10450 5450
F 0 "R27" H 10520 5496 50  0000 L CNN
F 1 "13k0" H 10520 5405 50  0000 L CNN
F 2 "Resistor_SMD:R_0805_2012Metric" V 10380 5450 50  0001 C CNN
F 3 "~" H 10450 5450 50  0001 C CNN
	1    10450 5450
	1    0    0    -1  
$EndComp
$Comp
L Device:R R34
U 1 1
P 10450 6100
F 0 "R34" H 10520 6146 50  0000 L CNN
F 1 "7k50" H 10520 6055 50  0000 L CNN
F 2 "Resistor_SMD:R_0805_2012Metric" V 10380 6100 50  0001 C CNN
F 3 "~" H 10450 6100 50  0001 C CNN
	1    10450 6100
	1    0    0    -1  
$EndComp
Wire Wire Line
	10450 5150 10450 5300
Wire Wire Line
	10450 5600 10450 5850
Wire Wire Line
	8300 5550 8850 5550
Wire Wire Line
	8850 5550 8850 5850
Connection ~ 10450 5850
Wire Wire Line
	10450 5850 10450 5950
$Comp
L power:GND #PWR0150
U 1 1
P 9550 5600
F 0 "#PWR0150" H 9550 5350 50  0001 C CNN
F 1 "GND" H 9555 5427 50  0000 C CNN
F 2 "" H 9550 5600 50  0001 C CNN
F 3 "" H 9550 5600 50  0001 C CNN
	1    9550 5600
	1    0    0    -1  
$EndComp
Connection ~ 9550 5600
$Comp
L power:GND #PWR0151
U 1 1
P 10450 6250
F 0 "#PWR0151" H 10450 6000 50  0001 C CNN
F 1 "GND" H 10455 6077 50  0000 C CNN
F 2 "" H 10450 6250 50  0001 C CNN
F 3 "" H 10450 6250 50  0001 C CNN
	1    10450 6250
	1    0    0    -1  
$EndComp
$Comp
L power:VCC #PWR0152
U 1 1
P 10450 5150
F 0 "#PWR0152" H 10450 5000 50  0001 C CNN
F 1 "VCC" H 10467 5323 50  0000 C CNN
F 2 "" H 10450 5150 50  0001 C CNN
F 3 "" H 10450 5150 50  0001 C CNN
	1    10450 5150
	1    0    0    -1  
$EndComp
Wire Wire Line
	9550 5150 10000 5150
Connection ~ 9550 5150
$Comp
L Device:CP C34
U 1 1
P 10000 5400
F 0 "C34" H 10118 5446 50  0000 L CNN
F 1 "100u" H 10118 5355 50  0000 L CNN
F 2 "Capacitor_Tantalum_SMD:CP_EIA-3528-21_Kemet-B" H 10038 5250 50  0001 C CNN
F 3 "~" H 10000 5400 50  0001 C CNN
	1    10000 5400
	1    0    0    -1  
$EndComp
Wire Wire Line
	10000 5250 10000 5150
Connection ~ 10000 5150
Wire Wire Line
	9550 5600 10000 5600
Wire Wire Line
	10000 5600 10000 5550
Wire Wire Line
	8850 5850 10450 5850
Wire Wire Line
	8850 5150 8950 5150
Connection ~ 10450 5150
Wire Wire Line
	10000 5150 10450 5150
Wire Wire Line
	5300 5300 5400 5300
Connection ~ 5400 5300
Wire Wire Line
	5400 5300 5500 5300
$Comp
L Device:R R39
U 1 1
P 5150 5100
F 0 "R39" V 5050 5100 50  0000 C CNN
F 1 "4R75" V 5150 5100 50  0000 C CNN
F 2 "Resistor_SMD:R_0805_2012Metric" V 5080 5100 50  0001 C CNN
F 3 "~" H 5150 5100 50  0001 C CNN
	1    5150 5100
	0    1    1    0   
$EndComp
Wire Wire Line
	4900 5300 4900 5100
Wire Wire Line
	5000 5100 4900 5100
Wire Wire Line
	5300 5100 5400 5100
Wire Wire Line
	5400 5100 5400 5300
$Comp
L Device:D_Schottky D6
U 1 1
P 3150 4750
F 0 "D6" H 3150 4534 50  0000 C CNN
F 1 "B5819W" H 3150 4625 50  0000 C CNN
F 2 "Diode_SMD:D_SOD-123" H 3150 4750 50  0001 C CNN
F 3 "~" H 3150 4750 50  0001 C CNN
F 4 "C8598" H 3150 4750 50  0001 C CNN "LCSC"
	1    3150 4750
	-1   0    0    1   
$EndComp
Wire Wire Line
	3450 4750 3300 4750
Connection ~ 3450 4750
Wire Wire Line
	3000 4750 2600 4750
$Comp
L power:+12V #PWR0153
U 1 1
P 2600 4750
F 0 "#PWR0153" H 2600 4600 50  0001 C CNN
F 1 "+12V" H 2615 4923 50  0000 C CNN
F 2 "" H 2600 4750 50  0001 C CNN
F 3 "" H 2600 4750 50  0001 C CNN
	1    2600 4750
	1    0    0    -1  
$EndComp
Connection ~ 5400 5100
Wire Wire Line
	5400 4900 5400 5100
Wire Wire Line
	5300 4900 5400 4900
Connection ~ 4900 5100
Wire Wire Line
	4900 5100 4900 4900
Wire Wire Line
	5000 4900 4900 4900
$Comp
L Device:R R38
U 1 1
P 5150 4900
F 0 "R38" V 5050 4900 50  0000 C CNN
F 1 "4R75" V 5150 4900 50  0000 C CNN
F 2 "Resistor_SMD:R_0805_2012Metric" V 5080 4900 50  0001 C CNN
F 3 "~" H 5150 4900 50  0001 C CNN
	1    5150 4900
	0    1    1    0   
$EndComp
Connection ~ 1150 1000
Wire Wire Line
	1150 1000 1150 900 
Wire Wire Line
	1150 1050 1150 1000
Wire Wire Line
	6500 1000 7000 1000
$Comp
L gsvesc:SMMBD914LT3G D8
U 1 1
P 7450 750
F 0 "D8" H 7450 534 50  0000 C CNN
F 1 "SMMBD914LT3G" H 7450 625 50  0000 C CNN
F 2 "Package_TO_SOT_SMD:SOT-23" H 7450 750 50  0001 C CNN
F 3 "~" H 7450 750 50  0001 C CNN
F 4 "C8598" H 7450 750 50  0001 C CNN "LCSC"
	1    7450 750 
	-1   0    0    1   
$EndComp
Wire Wire Line
	7000 1000 7000 750 
Wire Wire Line
	7000 750  7300 750 
Wire Wire Line
	8250 750  8250 1000
Wire Wire Line
	7600 750  8250 750 
Wire Wire Line
	1150 1000 1650 1000
Connection ~ 7000 1000
Wire Wire Line
	7000 1000 7150 1000
Connection ~ 8250 1000
Wire Wire Line
	3850 1000 4350 1000
$Comp
L gsvesc:SMMBD914LT3G D10
U 1 1
P 4800 750
F 0 "D10" H 4800 534 50  0000 C CNN
F 1 "SMMBD914LT3G" H 4800 625 50  0000 C CNN
F 2 "Package_TO_SOT_SMD:SOT-23" H 4800 750 50  0001 C CNN
F 3 "~" H 4800 750 50  0001 C CNN
F 4 "C8598" H 4800 750 50  0001 C CNN "LCSC"
	1    4800 750 
	-1   0    0    1   
$EndComp
Wire Wire Line
	4350 1000 4350 750 
Wire Wire Line
	4350 750  4650 750 
Wire Wire Line
	5600 750  5600 1000
Wire Wire Line
	4950 750  5600 750 
Connection ~ 4350 1000
Wire Wire Line
	4350 1000 4500 1000
Connection ~ 5600 1000
$Comp
L gsvesc:SMMBD914LT3G D9
U 1 1
P 2100 750
F 0 "D9" H 2100 534 50  0000 C CNN
F 1 "SMMBD914LT3G" H 2100 625 50  0000 C CNN
F 2 "Package_TO_SOT_SMD:SOT-23" H 2100 750 50  0001 C CNN
F 3 "~" H 2100 750 50  0001 C CNN
F 4 "C8598" H 2100 750 50  0001 C CNN "LCSC"
	1    2100 750 
	-1   0    0    1   
$EndComp
Wire Wire Line
	1650 1000 1650 750 
Wire Wire Line
	1650 750  1950 750 
Wire Wire Line
	2900 750  2900 1000
Wire Wire Line
	2250 750  2900 750 
Connection ~ 1650 1000
Wire Wire Line
	1650 1000 1800 1000
Connection ~ 2900 1000
Wire Wire Line
	6600 5150 7300 5150
Wire Wire Line
	6500 6100 6650 6100
Wire Wire Line
	2250 5300 2300 5300
Wire Wire Line
	7300 5550 7250 5550
Text HLabel 2200 6150 0    50   Input ~ 0
EN_12V
$Comp
L power:GND #PWR0163
U 1 1
P 7250 6300
F 0 "#PWR0163" H 7250 6050 50  0001 C CNN
F 1 "GND" H 7255 6127 50  0000 C CNN
F 2 "" H 7250 6300 50  0001 C CNN
F 3 "" H 7250 6300 50  0001 C CNN
	1    7250 6300
	1    0    0    -1  
$EndComp
$Comp
L power:GND #PWR0164
U 1 1
P 6650 6300
F 0 "#PWR0164" H 6650 6050 50  0001 C CNN
F 1 "GND" H 6655 6127 50  0000 C CNN
F 2 "" H 6650 6300 50  0001 C CNN
F 3 "" H 6650 6300 50  0001 C CNN
	1    6650 6300
	1    0    0    -1  
$EndComp
$Comp
L Isolator:SFH617A-1 U18
U 1 1
P 6950 6200
F 0 "U18" H 6950 6525 50  0000 C CNN
F 1 "AQY282S" H 6950 6434 50  0000 C CNN
F 2 "Package_SO:SO-4_4.4x4.3mm_P2.54mm" H 6750 6000 50  0001 L CIN
F 3 "http://www.vishay.com/docs/83740/sfh617a.pdf" H 6950 6200 50  0001 L CNN
	1    6950 6200
	1    0    0    -1  
$EndComp
Wire Wire Line
	7250 5550 7250 6100
Wire Wire Line
	2300 5300 2300 6150
Wire Wire Line
	2300 6150 2200 6150
Connection ~ 2300 5300
Wire Wire Line
	2300 5300 2550 5300
$EndSCHEMATC
